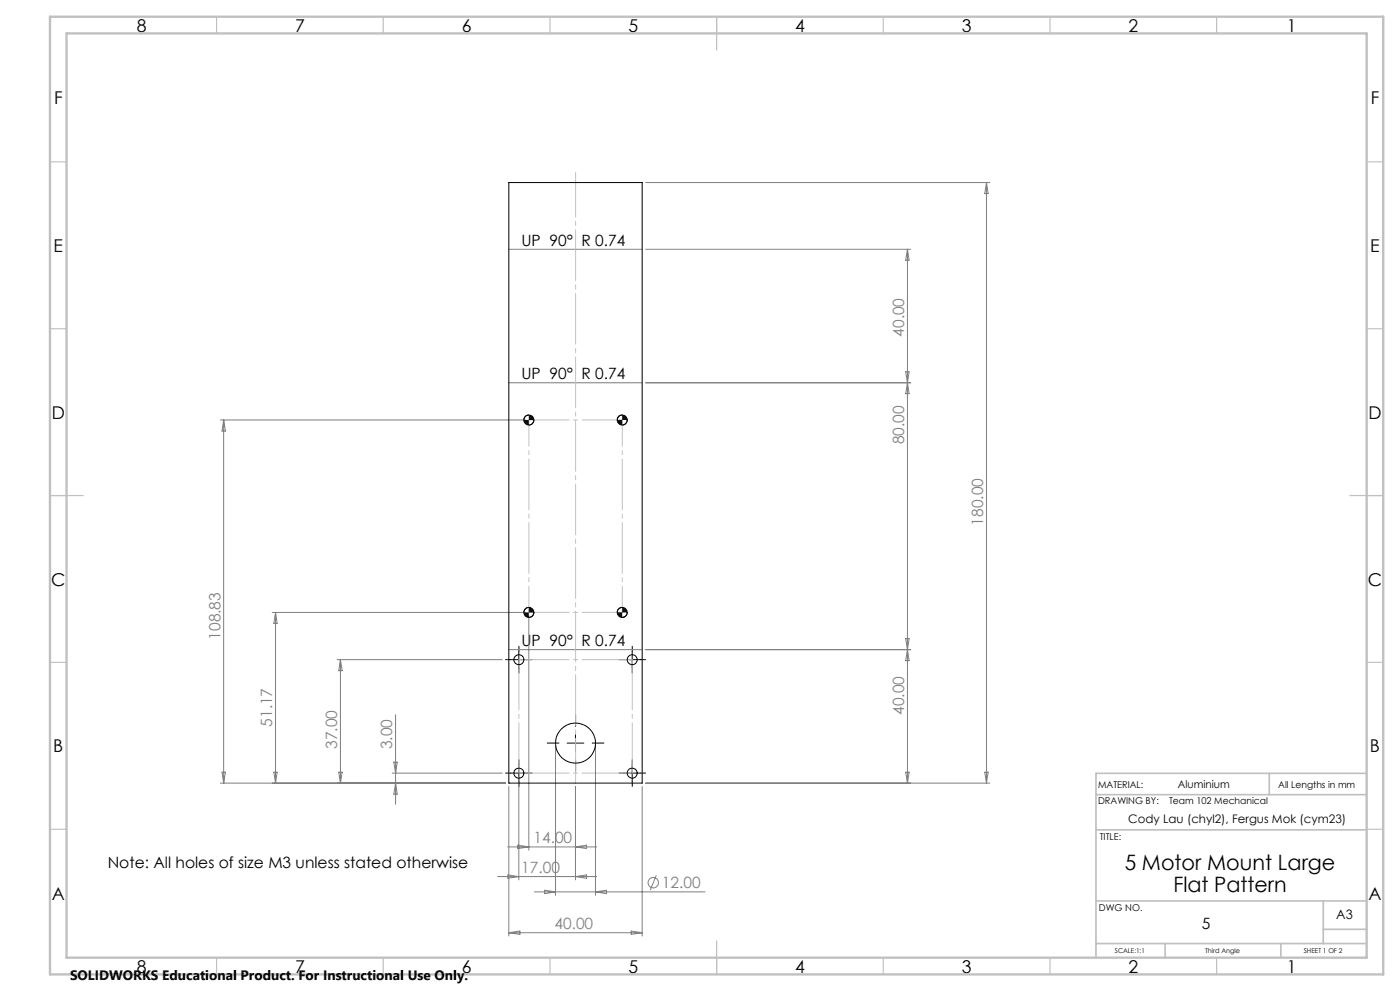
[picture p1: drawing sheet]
<svg xmlns="http://www.w3.org/2000/svg" width="420mm" height="297mm" viewBox="0 0 420 297" stroke-linecap="round" stroke-linejoin="round" font-family="sans-serif">
<g fill="none" stroke="#808080" stroke-width=".3">
<path d="M193.7 54.7h103.2M295.9 54.7v180M295.9 54.7l.5 3.3h-1zM152.6 74.7h40.1M193.7 74.7h79.5M272.2 74.7v160M272.2 74.7l.5 3.3h-1zM152.6 114.7h40.1M193.7 114.7h79.5M271.7 111.4h1l-.5 3.3zM272.2 114.7l.5 3.3h-1zM66.1 125.9h91.6"/>
<path d="M67.1 125.9v108.8M67.1 125.9l.5 3.3h-1zM81.7 183.5h76M82.7 183.5v51.2M82.7 183.5l.4 3.3h-.9zM101.1 197.7h49.6M102.1 197.7v37M102.1 197.7l.6 3.3h-1.1zM152.6 194.7h40.1M158.6 184.5v70.3M193.7 194.7h79.5M271.7 191.4h1l-.5 3.3z"/>
<path d="M272.2 194.7l.5 3.3h-1zM118.7 214.2v26.8M66.1 234.7h85.6M66.6 231.4h1l-.5 3.3zM82.2 231.4h.9l-.4 3.3zM101.6 231.4h1.1l-.6 3.3zM117.7 231.7h33M118.1 228.4h1.1l-.5 3.3zM118.7 234.7l.5 3.3h-1.1zM152.6 235.7v44.8M155.6 232.7v31M166.7 223.7v44.6"/>
<path d="M172.6 235.7v28M178.6 223.7v44.6M192.7 235.7v44.8M193.7 234.7h103.2M271.7 231.4h1l-.5 3.3zM295.4 231.4h1l-.5 3.3zM152.3 253.8h26.7M155.4 253.3l3.2 .5-3.2 .5zM172.6 253.8l3.4-.5v1zM149.3 262.7h29.7M152.4 262.2l3.2 .5-3.2 .5zM152.6 279.5h40.1"/>
<path d="M152.6 279.5l3.4-.5v1zM160.3 267.3h51.2M163.4 266.8l3.3 .5-3.3 .5zM172.6 262.7l3.4-.5v1zM178.6 267.3l3.4-.5v1zM189.4 279l3.3 .5-3.3 .5zM196.9 262.3l-1.8 4.5"/>
<circle cx="196" cy="264.5" r="1.55"/>
</g>
<g fill="none" stroke="#000" stroke-width=".3">
<path d="M152.6 54.7h40.1v180h-40.1zM158.6 124.4l-.9 .3-.5 1.2M160.2 125.9l-.5 1.1-1.1 .4M186.7 124.4l-1.2 .5-.3 1M188.2 125.9l-.4 1-1.1 .5M153.2 197.7h5M155.6 195.2v5M158.6 182l-.9 .4-.5 1.1M160.2 183.5l-.5 1.2-1.1 .3M186.7 182l-1.2 .6-.3 .9M187.1 197.7h5.1M188.2 183.5l-.6 1.2-.9 .3"/>
<path d="M189.7 195.2v5M153.2 231.7h5M155.6 229.2v5M170.1 222.7h5.1M172.6 220.2v5M187.1 231.7h5.1M189.7 229.2v5"/>
<circle cx="158.7" cy="125.9" r="1.51"/>
<circle cx="186.7" cy="125.9" r="1.51"/>
<circle cx="155.7" cy="197.7" r="1.5"/>
<circle cx="158.7" cy="183.5" r="1.51"/>
<circle cx="186.7" cy="183.5" r="1.51"/>
<circle cx="189.7" cy="197.7" r="1.5"/>
<circle cx="155.7" cy="231.7" r="1.51"/>
<circle cx="172.7" cy="222.7" r="6"/>
<circle cx="189.7" cy="231.7" r="1.51"/>
</g>
<g fill="none" stroke="#000" stroke-width=".3" stroke-dasharray="15.2 1.3 1.3 1.3">
<path d="M153.2 197.7h-1.5M155.7 195.2v-1.5M158.2 197.7h1.5M187.2 197.7h-1.5M189.7 195.2v-1.5M192.2 197.7h1.5M155.7 200.2v1.5M172.7 217.7v-3.5M189.7 200.2v1.5M153.2 231.7h-1.5M155.7 229.2v-1.5M155.7 234.2v1.5"/>
<path d="M158.2 231.7h1.5M167.7 222.7h-3.5M172.7 227.7v3.5M177.7 222.7h3.5M187.2 231.7h-1.5M189.7 229.2v-1.5M189.7 234.2v1.5M192.2 231.7h1.5"/>
</g>
<path d="M172.7 234.7v-183.1" fill="none" stroke="#c0c0c0" stroke-width=".3" stroke-dasharray="15.2 1.3 1.3 1.3" stroke-dashoffset="1.8"/>
<path d="M158.7 125.9h28M158.7 183.5h28" fill="none" stroke="#c0c0c0" stroke-width=".3" stroke-dasharray="15.2 1.3 1.3 1.3" stroke-dashoffset="3.1"/>
<path d="M158.7 125.9v57.6M186.7 125.9v57.6" fill="none" stroke="#c0c0c0" stroke-width=".3" stroke-dasharray="15.2 1.3 1.3 1.3" stroke-dashoffset="7.4"/>
<path d="M155.7 197.7h34M189.7 197.7v34M155.7 231.7v-34M189.7 231.7h-34" fill="none" stroke="#c0c0c0" stroke-width=".3" stroke-dasharray="15.2 1.3 1.3 1.3" stroke-dashoffset=".1"/>
<g fill="none" stroke="#c0c0c0" stroke-width=".35">
<path d="M65 5v5M115 5v5M165 5v5M215 5v10M265 5v5M315 5v5M365 5v5M15 48.5h5M410 48.5h5M15 98.5h5M410 98.5h5M15 148.5h10"/>
<path d="M405 148.5h10M15 198.5h5M410 198.5h5M15 248.5h5M410 248.5h5M65 287v5M115 287v5M165 287v5M215 282v10M265 287v5M315 287v5M365 287v5"/>
</g>
<path d="M328.8 238.2h81.2M380.8 231.8v6.4M410 231.8h-81.2v55.2M328.8 248.7h81.2M328.8 270h81.2M397 270v12.8M397 278.5h13M328.8 282.8h81.2M349.5 282.8v4.2M384.2 282.8v4.2" fill="none" stroke="#c0c0c0" stroke-width=".5"/>
<path d="M15 5h400v287h-400zM20 10h390v277h-390z" fill="none" stroke="#c0c0c0" stroke-width=".7"/>
<path d="M157.2 183.5l.5 1.2 .9 .3v-1.5zM158.6 182v1.5h1.6l-.5-1.1zM185.2 183.5l.3 1 .4 .4 .8 .1v-1.5zM186.7 182v1.5h1.5l-.4-.9zM185.2 125.9l.3 1 1.2 .5v-1.5zM186.7 124.4v1.5h1.5l-.6-1.2zM157.2 125.9l.5 1.1 .9 .4v-1.5zM158.6 124.4v1.5h1.6l-.5-1.2z" fill="#000"/>
<g font-size="6.3">
<text x="337.4" y="260.9">5 Motor Mount Large</text>
<text x="352" y="267.2">Flat Pattern</text>
</g>
<g font-size="5.3">
<text x="41" y="9.5">8</text>
<text x="88.5" y="9.5">7</text>
<text x="138.5" y="9.5">6</text>
<text x="188.5" y="9.5">5</text>
<text x="238.5" y="9.5">4</text>
<text x="288.5" y="9.5">3</text>
<text x="338.5" y="9.5">2</text>
<text x="386" y="9.5">1</text>
<text x="16.2" y="31.3">F</text>
<text x="411.2" y="31.3">F</text>
<text x="16.1" y="75.5">E</text>
<text x="411.1" y="75.5">E</text>
<text x="15.5" y="125.5">D</text>
<text x="410.5" y="125.5">D</text>
<text x="15.4" y="175.5">C</text>
<text x="410.4" y="175.5">C</text>
<text x="16" y="225.5">B</text>
<text x="411" y="225.5">B</text>
<text x="15.5" y="269.8">A</text>
<text x="410.5" y="269.8">A</text>
<text x="41" y="291.5">8</text>
<text x="88.5" y="291.5">7</text>
<text x="138.5" y="291.5">6</text>
<text x="188.5" y="291.5">5</text>
<text x="238.5" y="291.5">4</text>
<text x="288.5" y="291.5">3</text>
<text x="338.5" y="291.5">2</text>
<text x="386" y="291.5">1</text>
</g>
<g font-size="4.7">
<text x="156.4" y="73.6">UP 90° R 0.74</text>
<text x="156.4" y="113.6">UP 90° R 0.74</text>
<text x="156.4" y="193.7">UP 90° R 0.74</text>
<text x="32.3" y="260.2">Note: All holes of size M3 unless stated otherwise</text>
<text x="360.5" y="278.4">5</text>
</g>
<g font-size="4.7" fill="#808080">
<text x="271.2" y="100.9" transform="rotate(-90 271.2 100.9)">40.00</text>
<text x="271.2" y="133.1" transform="rotate(-90 271.2 133.1)">80.00</text>
<text x="294.9" y="157.5" transform="rotate(-90 294.9 157.5)">180.00</text>
<text x="66.1" y="191.7" transform="rotate(-90 66.1 191.7)">108.83</text>
<text x="271.2" y="214.2" transform="rotate(-90 271.2 214.2)">40.00</text>
<text x="81.7" y="217.8" transform="rotate(-90 81.7 217.8)">51.17</text>
<text x="101.2" y="224.4" transform="rotate(-90 101.2 224.4)">37.00</text>
<text x="117.7" y="224.5" transform="rotate(-90 117.7 224.5)">3.00</text>
<text x="160" y="252.8">14.00</text>
<text x="156.4" y="261.7">17.00</text>
<text x="198.6" y="266.2">12.00</text>
<text x="166.3" y="278.5">40.00</text>
</g>
<text font-size="4.1" x="21" y="293.7">SOLIDWORKS Educational Product. For Instructional Use Only.</text>
<text font-size="3.9" x="400.9" y="275.5">A3</text>
<text font-size="3.5" x="338.5" y="246.5">Cody Lau (chyl2), Fergus Mok (cym23)</text>
<text font-size="3.2" x="353.4" y="236.2">Aluminium</text>
<g font-size="2.8">
<text x="329.4" y="236.2">MATERIAL:</text>
<text x="383.5" y="236.2">All Lengths in mm</text>
<text x="329.4" y="241">DRAWING BY:</text>
<text x="350.7" y="241">Team 102 Mechanical</text>
<text x="329.9" y="251.7">TITLE:</text>
<text x="329.7" y="272.9">DWG NO.</text>
</g>
<g font-size="2">
<text x="334.5" y="285.6">SCALE:1:1</text>
<text x="361.5" y="285.6">Third Angle</text>
<text x="391.1" y="285.6">SHEET 1 OF 2</text>
</g>
</svg>
